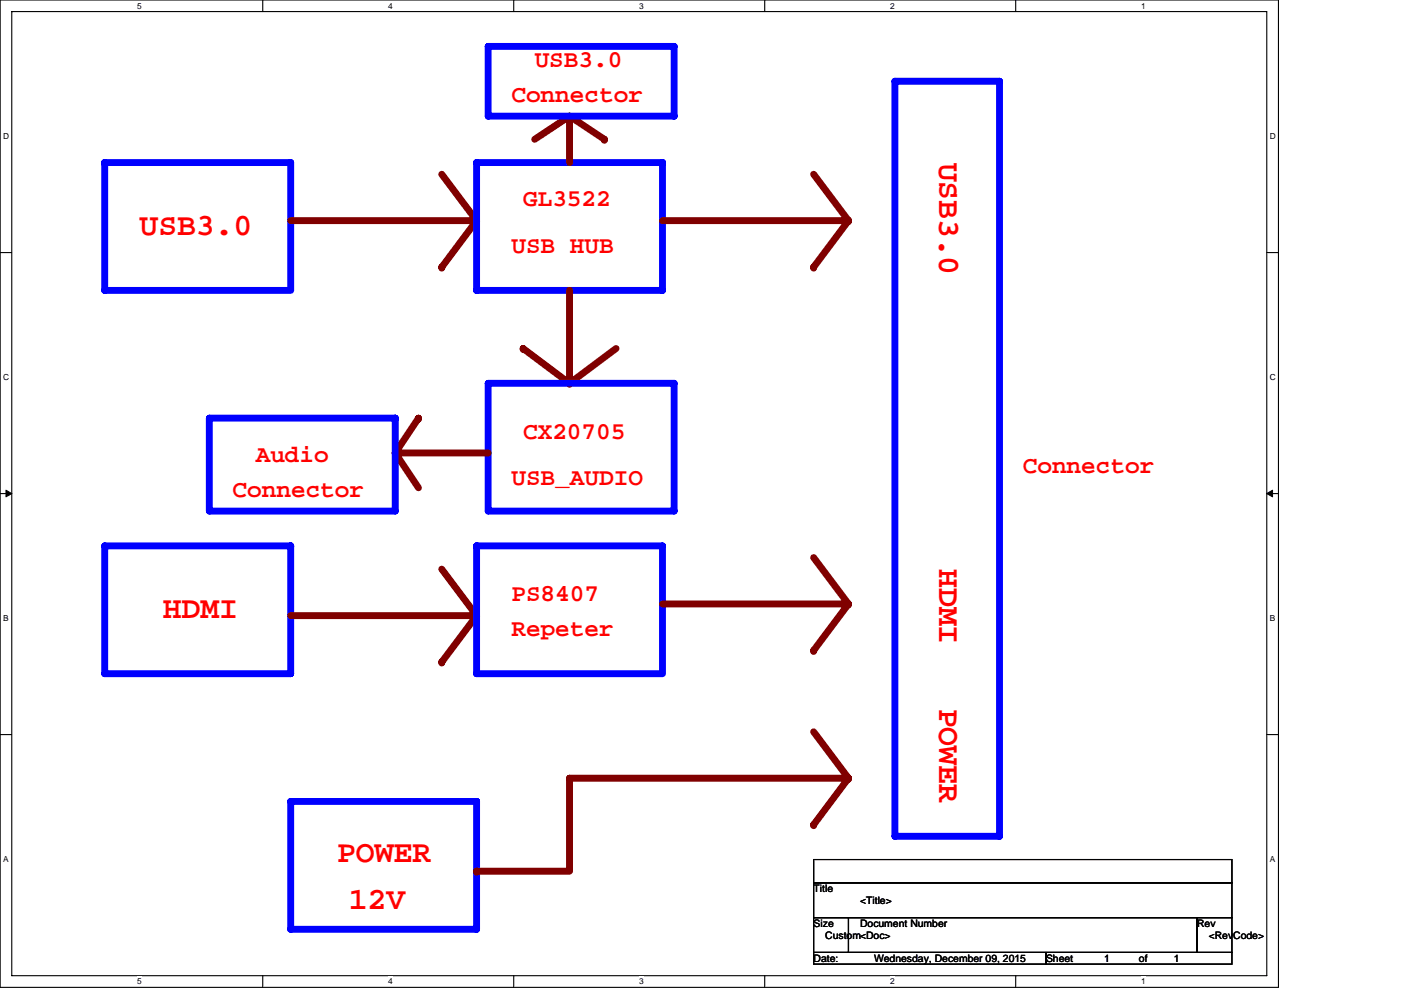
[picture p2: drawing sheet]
<svg xmlns="http://www.w3.org/2000/svg" width="297mm" height="210mm" viewBox="0 0 297 210" stroke-linecap="round" stroke-linejoin="round" font-family="sans-serif">
<path d="M0 0h271.1v209.4h-271.1zM2.5 2.5h266.1v204.4h-266.1z" fill="none" stroke="#000" stroke-width=".23"/>
<g fill="#fff">
<path d="M29.1 .3h1v1.9h-1z"/>
<path d="M29.1 207.2h1v1.9h-1z"/>
</g>
<path d="M55.7 0v2.5M55.7 206.9v2.5" fill="none" stroke="#000" stroke-width=".23"/>
<g fill="#fff">
<path d="M82.3 .3h1v1.9h-1z"/>
<path d="M82.3 207.2h1v1.9h-1z"/>
</g>
<path d="M108.9 0v2.5M108.9 206.9v2.5" fill="none" stroke="#000" stroke-width=".23"/>
<g fill="#fff">
<path d="M135.5 .3h1v1.9h-1z"/>
<path d="M135.5 207.2h1v1.9h-1z"/>
</g>
<path d="M162.1 0v2.5M162.1 206.9v2.5" fill="none" stroke="#000" stroke-width=".23"/>
<g fill="#fff">
<path d="M188.7 .3h1v1.9h-1z"/>
<path d="M188.7 207.2h1v1.9h-1z"/>
</g>
<path d="M215.3 0v2.5M215.3 206.9v2.5" fill="none" stroke="#000" stroke-width=".23"/>
<g fill="#fff">
<path d="M242 .3h.9v1.9h-.9z"/>
<path d="M242 207.2h.9v1.9h-.9z"/>
<path d="M.7 28h1.2v2h-1.2z"/>
<path d="M269.2 28h1.3v2h-1.3z"/>
<path d="M.7 79.1h1.2v2h-1.2z"/>
<path d="M269.2 79.1h1.3v2h-1.3z"/>
</g>
<path d="M0 53.6h2.5M268.6 53.6h2.4" fill="none" stroke="#000" stroke-width=".23"/>
<g fill="#fff">
<path d="M.7 130.2h1.1v2h-1.1z"/>
<path d="M269.2 130.2h1.2v2h-1.2z"/>
</g>
<path d="M0 104.7h2.5M268.6 104.7h2.4" fill="none" stroke="#000" stroke-width=".23"/>
<path d="M1.3 104l1.2 .7-1.2 .7zM268.6 104.7l1.2-.7v1.4z" fill="#000" stroke="#000" stroke-width=".21"/>
<g fill="#fff">
<path d="M.7 181.4h1.1v1.9h-1.1z"/>
<path d="M269.2 181.4h1.2v1.9h-1.2z"/>
</g>
<path d="M0 155.8h2.5M268.6 155.8h2.4M172.5 182.3h88.7v4.9h-88.7zM172.5 187.2h88.7v7.4h-88.7zM172.5 194.6h7.4v7.4h-7.4zM179.9 194.6h73.9v7.4h-73.9zM253.8 194.6h7.4v7.4h-7.4zM172.5 202h49.3v2.5h-49.3zM221.8 202h39.4v2.5h-39.4z" fill="none" stroke="#000" stroke-width=".23"/>
<g fill="none" stroke="#00f" stroke-width="1.5">
<path d="M103.5 9.8h39.4v14.8h-39.4zM189.7 17.2h22.2v160.2h-22.2zM22.2 34.5h39.4v27.1h-39.4zM22.2 34.5h.1M101 34.5h39.5v27.1h-39.5zM140.5 34.5h.1M44.4 88.7h39.4v19.7h-39.4zM83.8 88.7h.1M103.5 81.3h39.4v27.1h-39.4zM22.2 115.8h39.4v27.1h-39.4zM61.6 115.8h.1M101 115.8h39.5v27.1h-39.5z"/>
<path d="M101 115.8h.1M61.6 170h39.4v27.1h-39.4zM101 170h.1"/>
</g>
<g fill="none" stroke="#800000" stroke-width="1.5">
<path d="M93.7 37l7.3 9.8M120.8 24.6v9.9M120.8 24.6h.1M120.8 24.6l-7.4 4.9M120.8 24.6l7.3 4.9M128.1 29.5h.1M172.5 37l7.4 9.8M61.6 46.8h39.4M93.7 56.7h.1M101 46.8h.1M101 46.8l-7.3 9.9M140.5 46.8h39.4"/>
<path d="M172.5 56.7h.1M179.9 46.8h.1M179.9 46.8l-7.4 9.9M110.9 73.9h.1M110.9 73.9l9.9 7.4M120.8 61.6v19.7M130.6 73.9l-9.8 7.4M83.8 96.1h19.7M83.8 96.1h.1M83.8 96.1l4.9 7.4M88.7 88.7h.1M88.7 88.7l-4.9 7.4"/>
<path d="M120.8 81.3h.1M172.5 118.3l7.4 9.8M61.6 130.6h39.4M93.7 120.7l7.3 9.9M101 130.6h.1M101 130.6l-7.3 9.8M140.5 128.1h39.4M172.5 138h.1M179.9 128.1h.1M179.9 128.1l-7.4 9.9M93.7 140.4h.1M172.5 155.2l7.4 9.9"/>
<path d="M172.5 174.9h.1M179.9 165.1h-59.1v19.7h-19.8M179.9 165.1h.1M179.9 165.1l-7.4 9.8M101 184.8h.1"/>
</g>
<g font-size="6.6" fill="#f00">
<text x="199.1" y="34.5" transform="rotate(90 199.1 34.5)">USB3.0</text>
<text x="29.6" y="49.9">USB3.0</text>
<text x="199.1" y="120.7" transform="rotate(90 199.1 120.7)">HDMI</text>
<text x="34.5" y="131.2">HDMI</text>
<text x="199.1" y="150.3" transform="rotate(90 199.1 150.3)">POWER</text>
<text x="71.5" y="182.9">POWER</text>
<text x="74" y="192.8">12V</text>
</g>
<g font-size="5.2" fill="#f00">
<text x="113.4" y="14.2">USB3.0</text>
<text x="108.4" y="21.6">Connector</text>
<text x="110.9" y="43.8">GL3522</text>
<text x="108.4" y="53.6">USB HUB</text>
<text x="110.9" y="93">CX20705</text>
<text x="54.2" y="98">Audio</text>
<text x="216.8" y="100.4">Connector</text>
<text x="49.3" y="105.3">Connector</text>
<text x="108.4" y="102.9">USB_AUDIO</text>
<text x="108.4" y="127.5">PS8407</text>
<text x="108.4" y="134.9">Repeter</text>
</g>
<g font-size="2.2">
<text x="172.5" y="189.2">Title</text>
<text x="182.3" y="191.7">&lt;Title&gt;</text>
<text x="172.5" y="196.6">Size</text>
<text x="182.3" y="196.6">Document Number</text>
<text x="253.8" y="196.6">Rev</text>
<text x="172.5" y="204">Date:</text>
<text x="175" y="199.1">Custom&lt;Doc&gt;</text>
<text x="185.3" y="204">Wednesday, December 09, 2015</text>
<text x="221.8" y="204">Sheet</text>
<text x="234.1" y="204">1</text>
<text x="241.5" y="204">of</text>
<text x="248.9" y="204">1</text>
<text x="256.3" y="199.1">&lt;RevCode&gt;</text>
</g>
<g font-size="1.8">
<text x="29.1" y="1.8">5</text>
<text x="82.3" y="1.8">4</text>
<text x="135.5" y="1.8">3</text>
<text x="188.7" y="1.8">2</text>
<text x="242" y="1.8">1</text>
<text x=".7" y="29.6">D</text>
<text x="269.2" y="29.6">D</text>
<text x=".7" y="80.7">C</text>
<text x="269.2" y="80.7">C</text>
<text x=".7" y="131.8">B</text>
<text x="269.2" y="131.8">B</text>
<text x=".7" y="182.9">A</text>
<text x="269.2" y="182.9">A</text>
<text x="29.1" y="208.8">5</text>
<text x="82.3" y="208.8">4</text>
<text x="135.5" y="208.8">3</text>
<text x="188.7" y="208.8">2</text>
<text x="242" y="208.8">1</text>
</g>
</svg>
